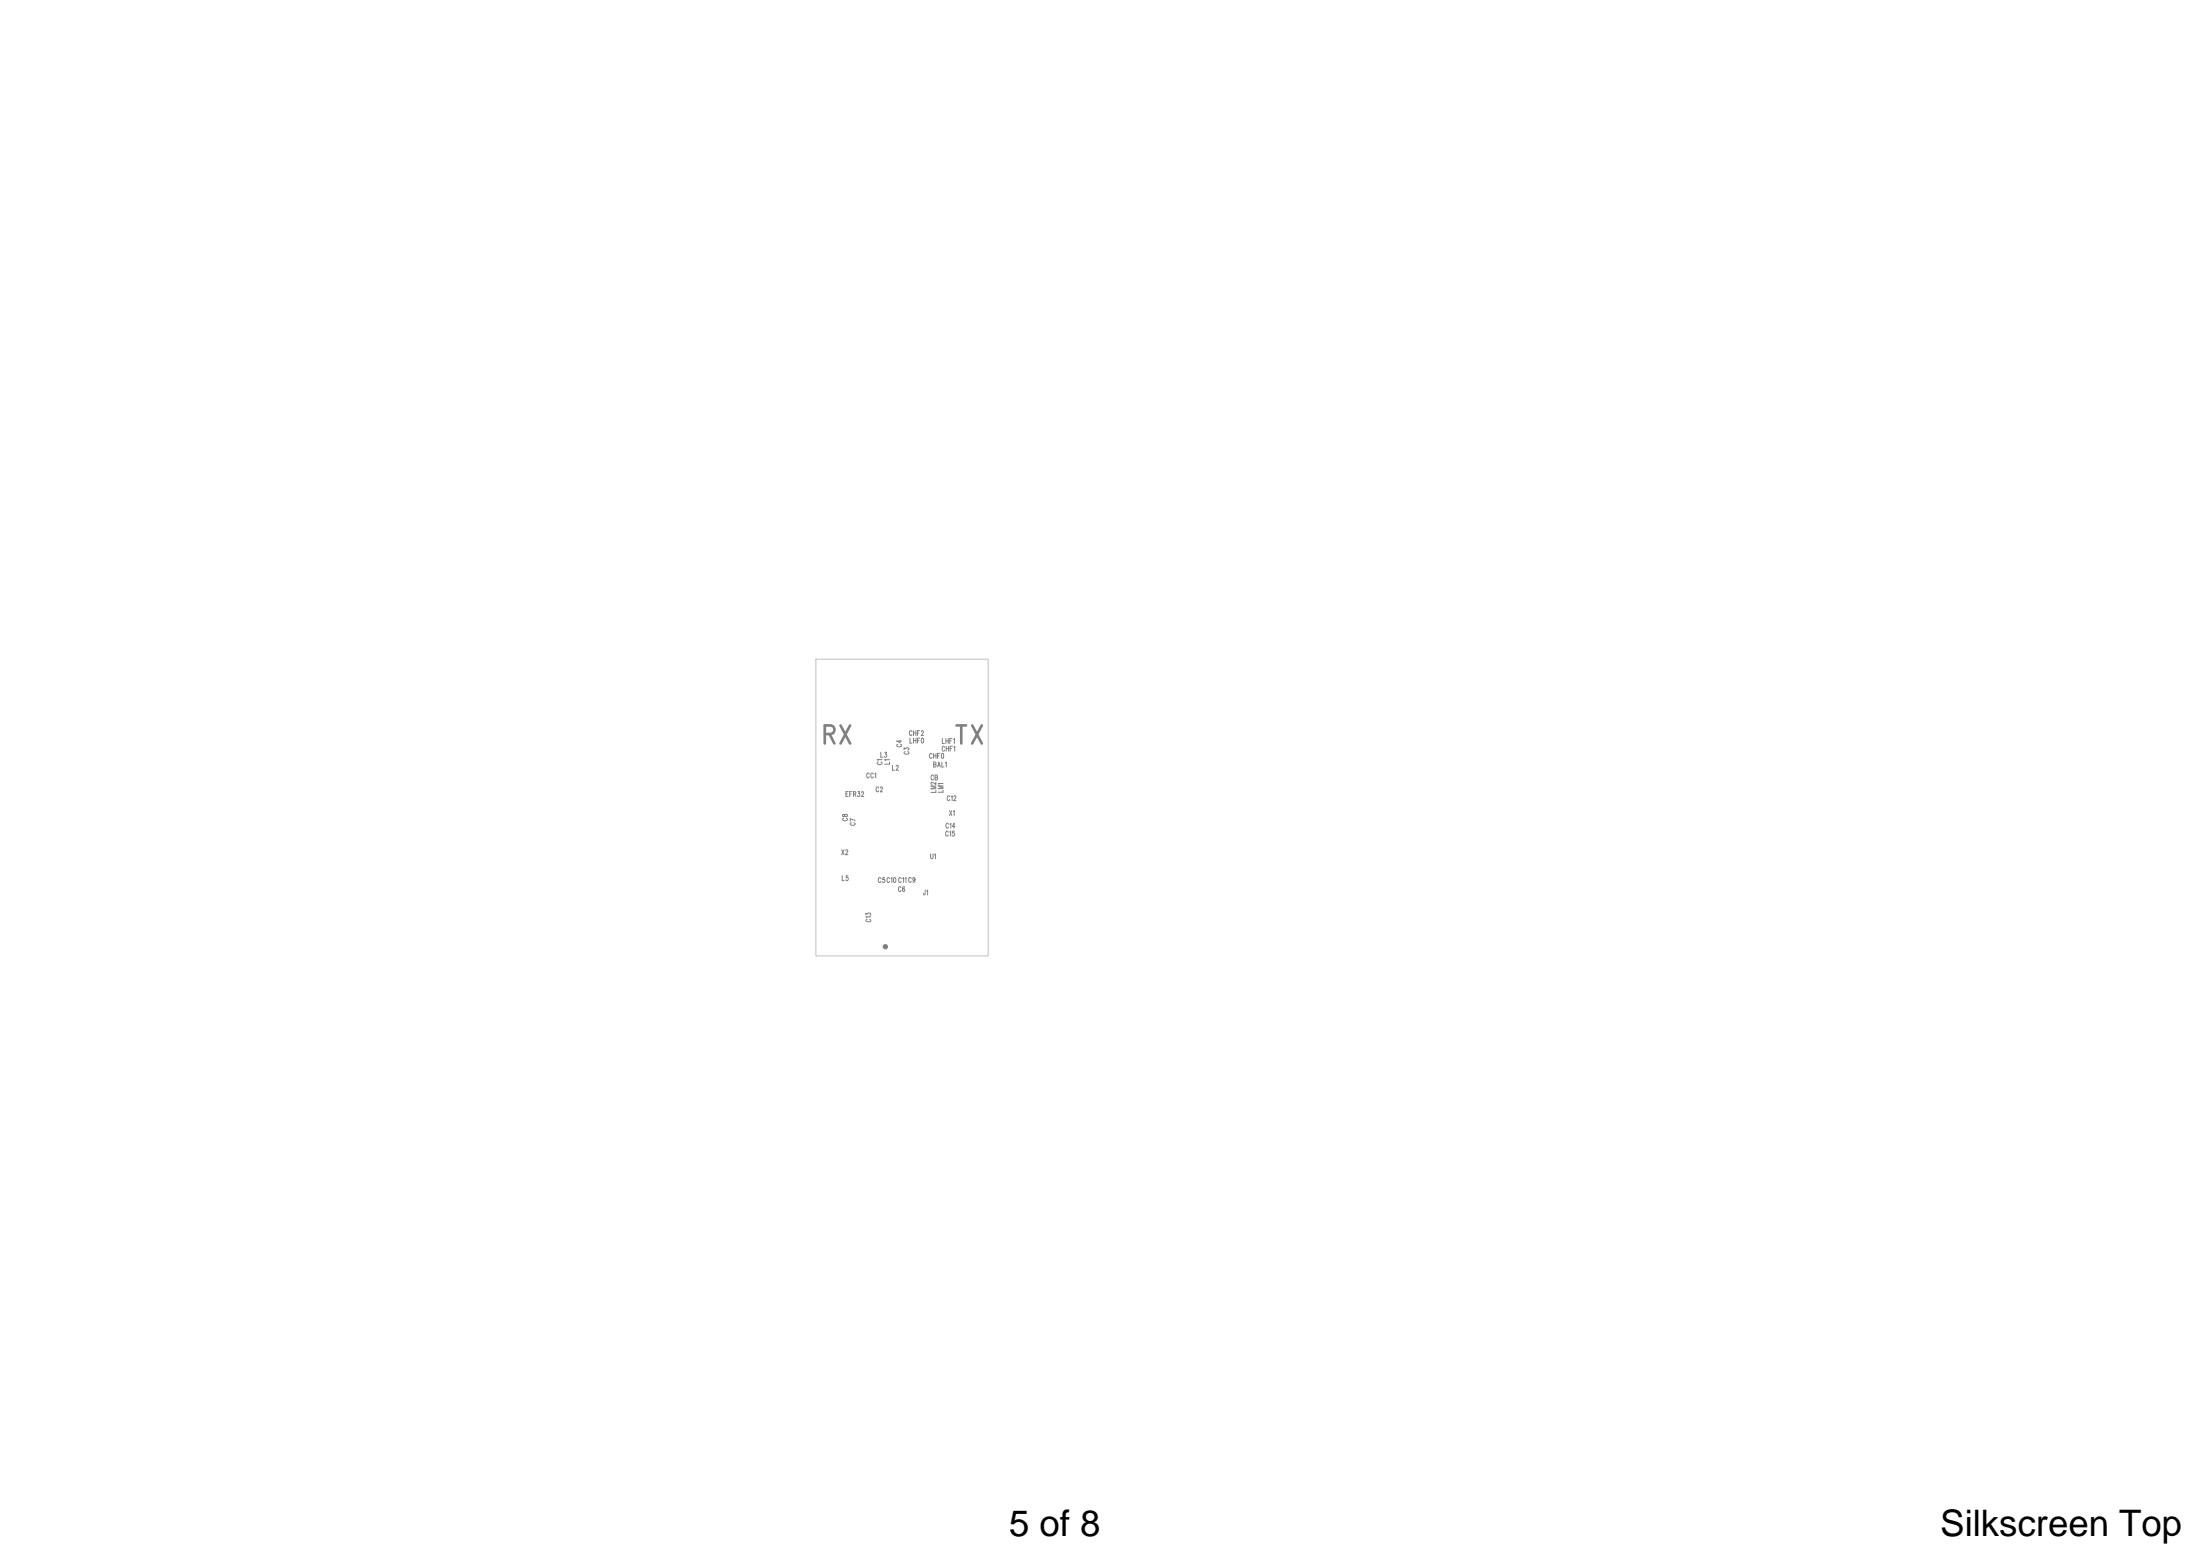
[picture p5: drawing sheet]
<svg xmlns="http://www.w3.org/2000/svg" width="297mm" height="210mm" viewBox="0 0 297 210" stroke-linecap="round" stroke-linejoin="round" font-family="sans-serif">
<path d="M110.2 89h23.2v40h-23.2z" fill="none" stroke="#c0c0c0" stroke-width=".14"/>
<circle cx="119.5" cy="127.8" r=".23" fill="#808080" stroke="#808080" stroke-width=".25"/>
<g font-size="4.9">
<text x="136.2" y="207.4">5 of 8</text>
<text x="262" y="207.4">Silkscreen Top</text>
</g>
<g font-size="4.1" fill="#808080">
<text x="111.2" y="100.5">RX</text>
<text x="129" y="100.5">TX</text>
</g>
<g font-size="1" fill="#808080">
<text x="121.7" y="100.8" transform="rotate(-90 121.7 100.8)">C4</text>
<text x="122.7" y="101.8" transform="rotate(-90 122.7 101.8)">C3</text>
<text x="122.8" y="99.3">CHF2</text>
<text x="122.9" y="100.3">LHF0</text>
<text x="127.2" y="101.4">CHF1</text>
<text x="127.2" y="100.4">LHF1</text>
<text x="114.2" y="107.5">EFR32</text>
<text x="117" y="105">CC1</text>
<text x="118.3" y="106.9">C2</text>
<text x="118.9" y="102.2">L3</text>
<text x="119.1" y="103.2" transform="rotate(-90 119.1 103.2)">C1</text>
<text x="120.1" y="103.2" transform="rotate(-90 120.1 103.2)">L1</text>
<text x="120.5" y="104">L2</text>
<text x="125.5" y="102.4">CHF0</text>
<text x="125.7" y="105.3">CB</text>
<text x="126.1" y="103.5">BAL1</text>
<text x="126.4" y="107" transform="rotate(-90 126.4 107)">LM2</text>
<text x="127.3" y="106.9" transform="rotate(-90 127.3 106.9)">LM1</text>
<text x="114.4" y="110.8" transform="rotate(-90 114.4 110.8)">C8</text>
<text x="115.5" y="111.4" transform="rotate(-90 115.5 111.4)">C7</text>
<text x="127.7" y="112.9">C15</text>
<text x="127.7" y="111.8">C14</text>
<text x="127.9" y="108.1">C12</text>
<text x="128.2" y="110.1">X1</text>
<text x="113.6" y="115.4">X2</text>
<text x="113.7" y="118.9">L5</text>
<text x="118.6" y="119.1">C5 C10 C11 C9</text>
<text x="125.7" y="115.9">U1</text>
<text x="117.6" y="124.4" transform="rotate(-90 117.6 124.4)">C13</text>
<text x="121.3" y="120.3">C6</text>
<text x="124.7" y="120.8">J1</text>
</g>
</svg>
